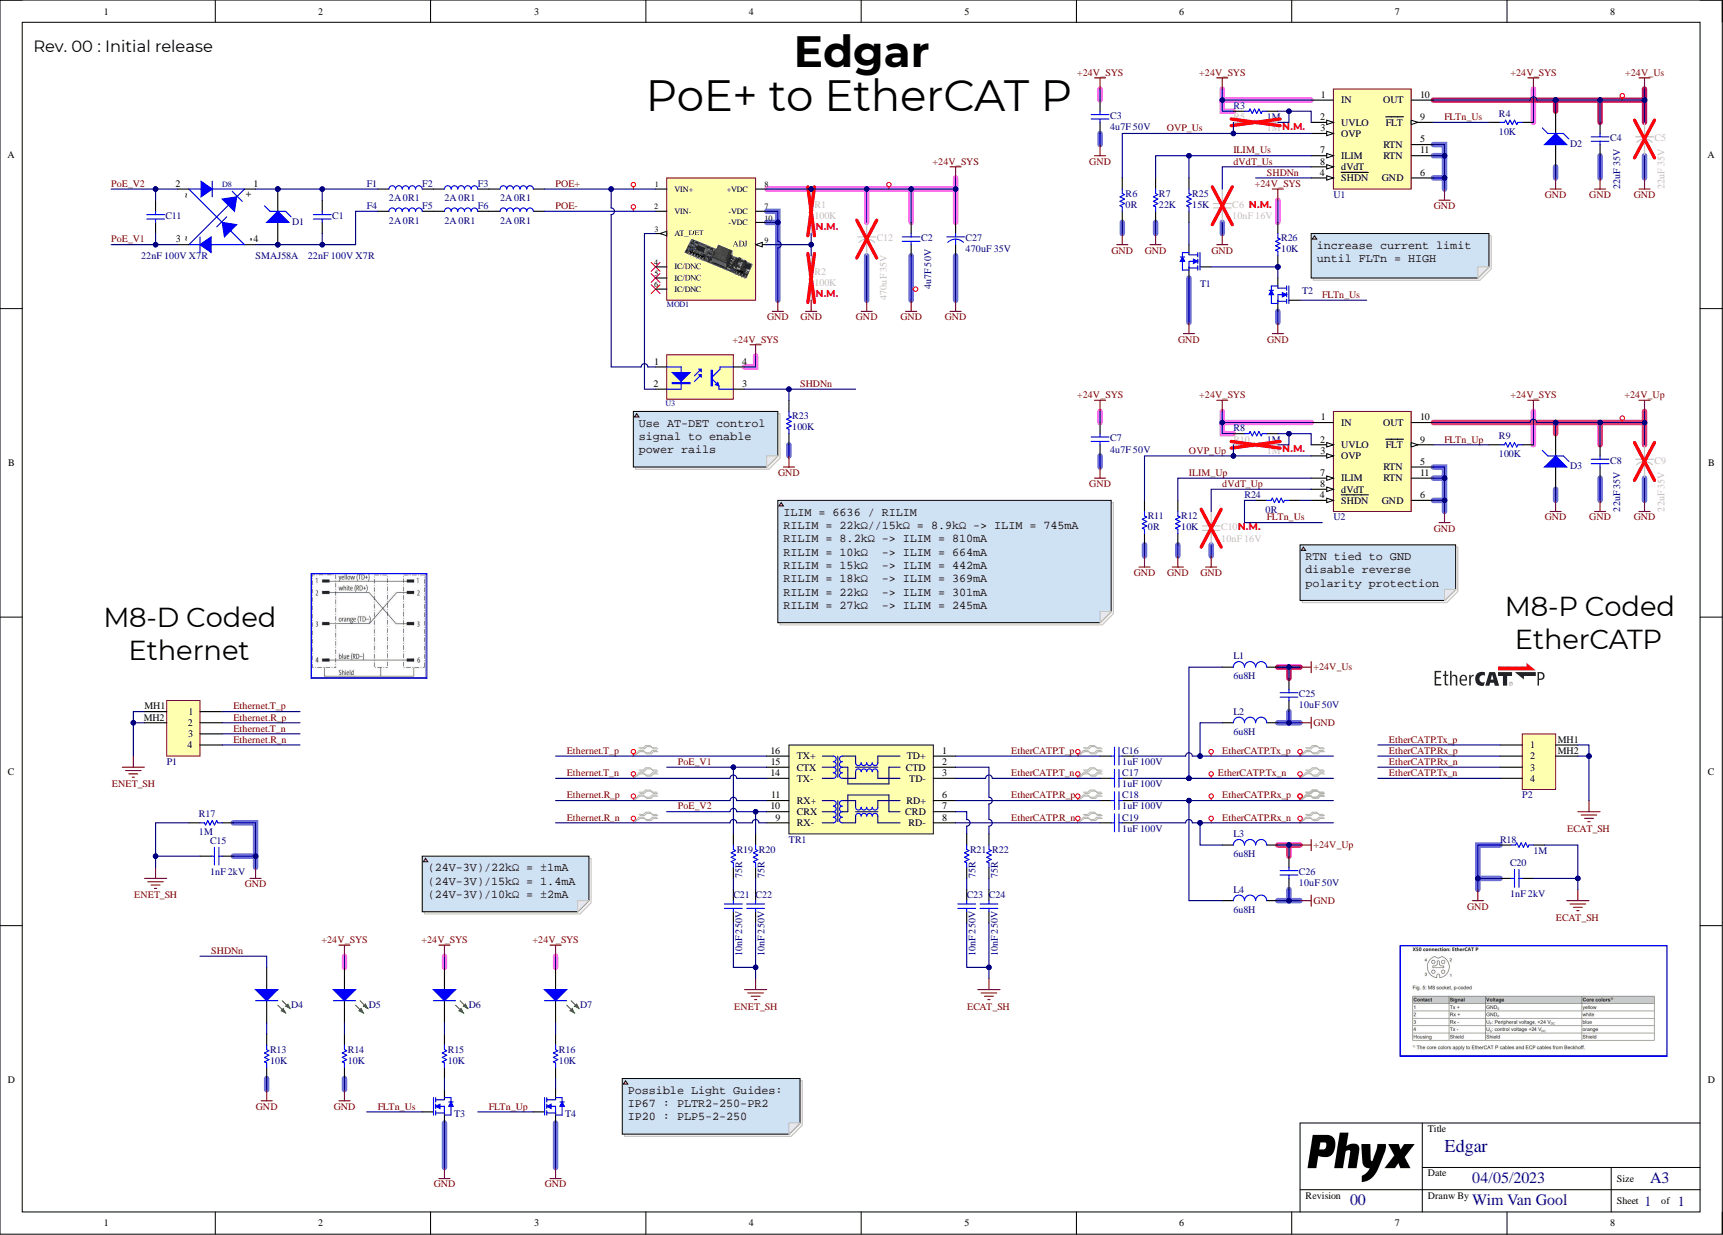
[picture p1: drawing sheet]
# Altium project EDGAR_00.PrjPcb
PCB_ENGINEER: WimVG; PCB_REV: 00; PCB_TITLE: Edgar
1 sheet, 80 parts. Net scope: global (net labels, ports and power ports of the same name join across sheets).
Board file: EDGAR_00.PcbDoc

## Sheet EDGAR_00.SchDoc: Edgar
size A3; Date: 04/05/2023; DrawnBy: Wim Van Gool; DocumentNumber: 1; Revision: 00; SheetNumber: 1; SheetTotal: 1

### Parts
C1  value 22nF 100V X7R  [C0603_N]  (hidden comment: CAP_CERAMIC)
C2  value 4u7F 50V  [C1210_N]  (hidden comment: CAP_CERAMIC)
C3  value 4u7F 50V  [C1210_N]  (hidden comment: CAP_CERAMIC)
C4  value 22uF 35V  [C1206_N]  (hidden comment: CAP_CERAMIC)
C5  value 22uF 35V  [C6.6x5.4]  (hidden comment: CAP_POL)
C6  value 10nF 16V  [C0603_N]  (hidden comment: CAP_CERAMIC)
C7  value 4u7F 50V  [C1210_N]  (hidden comment: CAP_CERAMIC)
C8  value 22uF 35V  [C1206_N]  (hidden comment: CAP_CERAMIC)
C9  value 22uF 35V  [C6.6x5.4]  (hidden comment: CAP_POL)
C10  value 10nF 16V  [C0603_N]  (hidden comment: CAP_CERAMIC)
C11  value 22nF 100V X7R  [C0603_N]  (hidden comment: CAP_CERAMIC)
C12  value 470uF 35V  [C10x10.2]  (hidden comment: CAP_POL)
C15  value 1nF 2kV  [C1206_N]  (hidden comment: CAP_CERAMIC)
C16  value 1uF 100V  [C1206_N]  (hidden comment: CAP_CERAMIC)
C17  value 1uF 100V  [C1206_N]  (hidden comment: CAP_CERAMIC)
C18  value 1uF 100V  [C1206_N]  (hidden comment: CAP_CERAMIC)
C19  value 1uF 100V  [C1206_N]  (hidden comment: CAP_CERAMIC)
C20  value 1nF 2kV  [C1206_N]  (hidden comment: CAP_CERAMIC)
C21  value 10nF 250V  [C1206_N]  (hidden comment: CAP_CERAMIC)
C22  value 10nF 250V  [C1206_N]  (hidden comment: CAP_CERAMIC)
C23  value 10nF 250V  [C1206_N]  (hidden comment: CAP_CERAMIC)
C24  value 10nF 250V  [C1206_N]  (hidden comment: CAP_CERAMIC)
C25  value 10uF 50V  [C1206_N]  (hidden comment: CAP_CERAMIC)
C26  value 10uF 50V  [C1206_N]  (hidden comment: CAP_CERAMIC)
C27  value 470uF 35V  [C_12.5x14_5mm]  (hidden comment: URZ1V471MHD)
D1  value SMAJ58A  [SMA_AC]  (hidden comment: TVS Diode 58V 400W Unidirectional DO-214AC SMA)
D2  TVS Diode 24V 400W Unidirectional DO-214AC SMA  [SMA_AC]  (value not drawn)
D3  TVS Diode 24V 400W Unidirectional DO-214AC SMA  [SMA_AC]  (value not drawn)
D4  Default 0805 Green LED  [LED_0805_GR]  (value not drawn)
D5  Default 0805 Green LED  [LED_0805_GR]  (value not drawn)
D6  Default 0805 Green LED  [LED_0805_GR]  (value not drawn)
D7  Default 0805 Green LED  [LED_0805_GR]  (value not drawn)
D8  Bridge Rectifier 100V 2A CD-HD201  [BRNS_CD_HD2x]  (value not drawn)
F1  value 2A 0R1  [L0805]  (hidden comment: FERRITE)
F2  value 2A 0R1  [L0805]  (hidden comment: FERRITE)
F3  value 2A 0R1  [L0805]  (hidden comment: FERRITE)
F4  value 2A 0R1  [L0805]  (hidden comment: FERRITE)
F5  value 2A 0R1  [L0805]  (hidden comment: FERRITE)
F6  value 2A 0R1  [L0805]  (hidden comment: FERRITE)
L1  value 6u8H  [WE_WE-LHMI_5020]  (hidden comment: 74437334068)
L2  value 6u8H  [WE_WE-LHMI_5020]  (hidden comment: 74437334068)
L3  value 6u8H  [WE_WE-LHMI_5020]  (hidden comment: 74437334068)
L4  value 6u8H  [WE_WE-LHMI_5020]  (hidden comment: 74437334068)
MOD1  PoE+ Module 24V 30W 802.3at Silvertel Ag5424  [SIL_Ag5400]  (value not drawn)
P1  Receptacle, M8, female, straight, 4 poles, D-coded, back wall-mounting, print contact, shielded, Industrial Ethernet  [ESCHA_8089337]  (value not drawn)
P2  Receptacle, M8, female, straight, 4 poles, P-coded, back wall-mounting, print contact, shielded, EtherCATP  [ESCHA_8089341]  (value not drawn)
R1  value 100K  [R0603_N]  (hidden comment: RESISTOR)
R2  value 100K  [R0603_N]  (hidden comment: RESISTOR)
R3  value 1M  [R0603_N]  (hidden comment: RESISTOR)
R4  value 10K  [R0603_N]  (hidden comment: RESISTOR)
R5  value 1M  [R0603_N]  (hidden comment: RESISTOR)
R6  value 0R  [R0603_N]  (hidden comment: RESISTOR)
R7  value 22K  [R0603_N]  (hidden comment: RESISTOR)
R8  value 1M  [R0603_N]  (hidden comment: RESISTOR)
R9  value 100K  [R0603_N]  (hidden comment: RESISTOR)
R10  value 1M  [R0603_N]  (hidden comment: RESISTOR)
R11  value 0R  [R0603_N]  (hidden comment: RESISTOR)
R12  value 10K  [R0603_N]  (hidden comment: RESISTOR)
R13  value 10K  [R0603_N]  (hidden comment: RESISTOR)
R14  value 10K  [R0603_N]  (hidden comment: RESISTOR)
R15  value 10K  [R0603_N]  (hidden comment: RESISTOR)
R16  value 10K  [R0603_N]  (hidden comment: RESISTOR)
R17  value 1M  [R0603_N]  (hidden comment: RESISTOR)
R18  value 1M  [R0603_N]  (hidden comment: RESISTOR)
R19  value 75R  [R0603_N]  (hidden comment: RESISTOR)
R20  value 75R  [R0603_N]  (hidden comment: RESISTOR)
R21  value 75R  [R0603_N]  (hidden comment: RESISTOR)
R22  value 75R  [R0603_N]  (hidden comment: RESISTOR)
R23  value 100K  [R0603_N]  (hidden comment: RESISTOR)
R24  value 0R  [R0603_N]  (hidden comment: RESISTOR)
R25  value 15K  [R0603_N]  (hidden comment: RESISTOR)
R26  value 10K  [R0603_N]  (hidden comment: RESISTOR)
T1  0.12A N-Ch MOSFET 60V Vgs 2.5  [SOT23-3]  (value not drawn)
T2  0.12A N-Ch MOSFET 60V Vgs 2.5  [SOT23-3]  (value not drawn)
T3  0.12A N-Ch MOSFET 60V Vgs 2.5  [SOT23-3]  (value not drawn)
T4  0.12A N-Ch MOSFET 60V Vgs 2.5  [SOT23-3]  (value not drawn)
TR1  10/100 Ethernet transformer with720mA PoE  [WE_749012310]  (value not drawn)
U1  4.5-V to 60-V, 478mΩ, 0.025-0.88A eFuse, auto retry, input and output reverse polarity protection  [TI_DRC10]  (value not drawn)
U2  4.5-V to 60-V, 478mΩ, 0.025-0.88A eFuse, auto retry, input and output reverse polarity protection  [TI_DRC10]  (value not drawn)
U3  CTR 50~600, 35V Vce, 60mA, 3.75kV  [WE_WL-OCPT_SOP-4]  (value not drawn)

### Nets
+24V_SYS: C2.1 C3.1 C7.1 C12.1 C27.1 D5.1(A) D6.1(A) D7.1(A) MOD1.8(+VDC) R1.1 R3.2 R4.1 R8.2 R9.1 R26.1 U1.1(IN) U2.1(IN) U3.4(C)
+24V_Up: C8.1 C9.1 C26.1 D3.C L3.2 U2.10(OUT)
+24V_Us: C4.1 C5.1 C25.1 D2.C L1.2 U1.10(OUT)
ECAT_SH: C20.1 C23.2 C24.2 P2.MH1 P2.MH2 R18.1
ENET_SH: C15.1 C21.2 C22.2 P1.MH1 P1.MH2 R17.1
GND: C2.2 C3.2 C4.2 C5.2 C6.2 C7.2 C8.2 C9.2 C10.2 C12.2 C15.2 C20.2 C25.2 C26.2 C27.2 D2.A D3.A L2.2 L4.2 MOD1.7(-VDC) MOD1.10(-VDC) R2.2 R6.2 R7.2 R11.2 R12.2 R13.2 R14.2 R17.2 R18.2 R23.2 T1.2(S) T2.2(S) T3.2(S) T4.2(S) U1.5(RTN) U1.6(GND) U1.11(RTN) U2.5(RTN) U2.6(GND) U2.11(RTN)
dVdT_Up: C10.1 U2.8(dVdT)
dVdT_Us: C6.1 U1.8(dVdT)
EtherCATP.R_n: C19.2 TR1.8(RD-)
EtherCATP.R_p: C18.2 TR1.6(RD+)
EtherCATP.Rx_n: C19.1 L3.1 P2.3
EtherCATP.Rx_p: C18.1 L4.1 P2.2
EtherCATP.T_n: C17.2 TR1.3(TD-)
EtherCATP.T_p: C16.2 TR1.1(TD+)
EtherCATP.Tx_n: C17.1 L1.1 P2.4
EtherCATP.Tx_p: C16.1 L2.1 P2.1
Ethernet.R_n: P1.4 TR1.9(RX-)
Ethernet.R_p: P1.2 TR1.11(RX+)
Ethernet.T_n: P1.3 TR1.14(TX-)
Ethernet.T_p: P1.1 TR1.16(TX+)
FLTn_Up: R9.2 T4.1(G) U2.9(~{FLT})
FLTn_Us: R4.2 R24.1 T2.1(G) T3.1(G) U1.9(~{FLT})
ILIM_Up: R12.1 U2.7(ILIM)
ILIM_Us: R7.1 R25.1 U1.7(ILIM)
OVP_Up: R10.2 R11.1 U2.3(OVP)
OVP_Us: R5.2 R6.1 U1.3(OVP)
POE+: F3.2 MOD1.1(VIN+) U3.1(A)
POE-: F6.2 MOD1.2(VIN-)
PoE_V1: C11.2 D8.3(C) R19.1 TR1.15(CTX)
PoE_V2: C11.1 D8.2(A) R20.1 TR1.10(CRX)
SHDNn: D4.1(A) R23.1 U1.4(~{SHDN}) U3.3(E)
NetC1_1: C1.1 D1.C D8.1(C) F1.1
NetC1_2: C1.2 D1.A D8.4(A) F4.1
NetC21_1: C21.1 R19.2
NetC22_1: C22.1 R20.2
NetC23_1: C23.1 R21.2
NetC24_1: C24.1 R22.2
NetD4_2: D4.2(K) R13.1
NetD5_2: D5.2(K) R14.1
NetD6_2: D6.2(K) R15.1
NetD7_2: D7.2(K) R16.1
NetF1_2: F1.2 F2.1
NetF2_2: F2.2 F3.1
NetF4_2: F4.2 F5.1
NetF5_2: F5.2 F6.1
NetMOD1_3: MOD1.3(AT_DET) U3.2(K)
NetMOD1_9: MOD1.9(ADJ) R1.2 R2.1
NetR3_1: R3.1 R5.1 U1.2(UVLO)
NetR8_1: R8.1 R10.1 U2.2(UVLO)
NetR15_2: R15.2 T3.3(D)
NetR16_2: R16.2 T4.3(D)
NetR21_1: R21.1 TR1.7(CRD)
NetR22_1: R22.1 TR1.2(CTD)
NetR24_2: R24.2 U2.4(~{SHDN})
NetR25_2: R25.2 T1.3(D)
NetR26_2: R26.2 T1.1(G) T2.3(D)

Not connected (* = marked no-connect by the designer): MOD1 4(IC/DNC)* 5(IC/DNC)* 6(IC/DNC)*

### Layout directives
differential pair; differential pair class EtherCATP: EtherCATP.Rx_n, EtherCATP.Rx_p, EtherCATP.Tx_n, EtherCATP.Tx_p
net class 100R: EtherCATP.R_n, EtherCATP.R_p, EtherCATP.Rx_n, EtherCATP.Rx_p, EtherCATP.T_n, EtherCATP.T_p, EtherCATP.Tx_n, EtherCATP.Tx_p, Ethernet.R_n, Ethernet.R_p, Ethernet.T_n, Ethernet.T_p
differential pair; net class EtherCATP_c: EtherCATP.R_n, EtherCATP.R_p, EtherCATP.T_n, EtherCATP.T_p
net class EtherCATP: EtherCATP.Rx_n, EtherCATP.Rx_p, EtherCATP.Tx_n, EtherCATP.Tx_p
differential pair; differential pair class 10/100; net class Fe: Ethernet.R_n, Ethernet.R_p, Ethernet.T_n, Ethernet.T_p
net class POWER: +24V_SYS, +24V_Up, +24V_Us, GND, POE+, POE-

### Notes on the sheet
- Rev. 00 : Initial release
- (near C3) PoE+ to EtherCAT P
- N.M.
- (near R1) N.M.
- (near R2) N.M.
- increase current limit until FLTn = HIGH
- (near R23) Use AT-DET control signal to enable power rails
- M8-D Coded
- (near R11) ILIM = 6636 / RILIM
  RILIM = 22kΩ//15kΩ = 8.9kΩ -> ILIM = 745mA
  RILIM = 8.2kΩ -> ILIM = 810mA
  RILIM = 10kΩ  -> ILIM = 664mA
  RILIM = 15kΩ  -> ILIM = 442mA
  RILIM = 18kΩ  -> ILIM = 369mA
  RILIM = 22kΩ  -> ILIM = 301mA
  RILIM = 27kΩ  -> ILIM = 245mA
- RTN tied to GND disable reverse polarity protection
- M8-P Coded
- Ethernet
- EtherCATP
- (24V-3V)/22kΩ = ±1mA
  (24V-3V)/15kΩ = 1.4mA
  (24V-3V)/10kΩ = ±2mA
- Possible Light Guides:
  IP67 : PLTR2-250-PR2
  IP20 : PLP5-2-250

## Assembly variants
Default: not fitted C5 C6 C9 C10 C12 C13 C14 R1 R2 R5 R10
